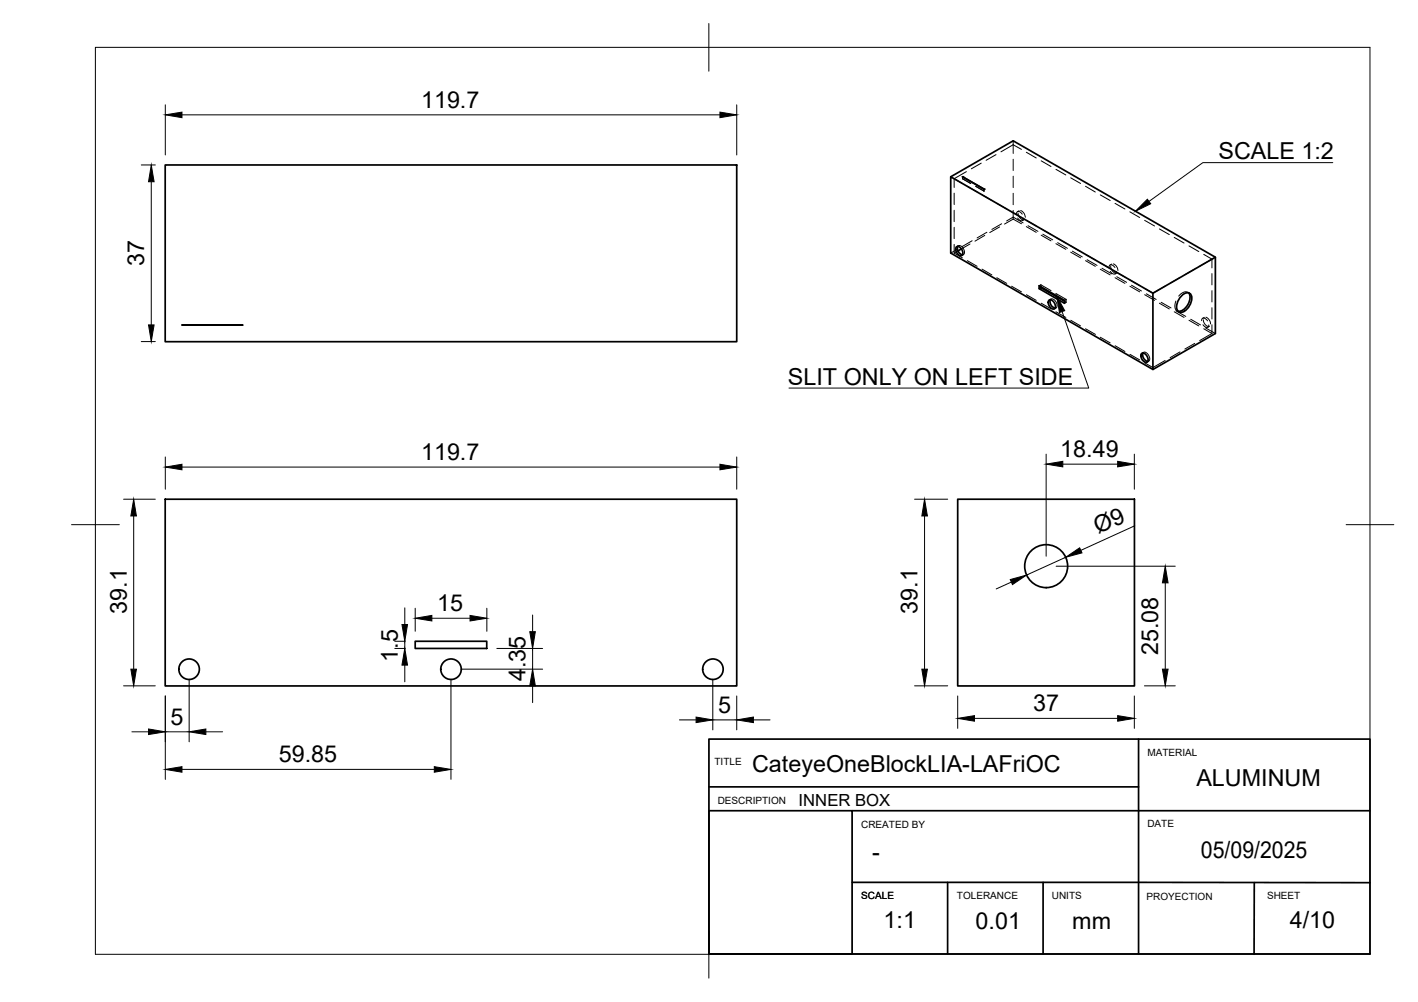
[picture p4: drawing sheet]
<svg xmlns="http://www.w3.org/2000/svg" width="297mm" height="210mm" viewBox="0 0 297 210" stroke-linecap="round" stroke-linejoin="round" font-family="sans-serif">
<!-- layer: Visible -->
<g fill="none" stroke="#000" stroke-width=".36">
<path d="M34.6 34.6h119.7v37h-119.7zM199.2 37l13-7.5 42.4 24.4v16l-13.1 7.5-42.3-24.4v-16l42.3 24.4v16M201.6 37.1l4.5 2.5M200.4 51.7a1.23 1.23 0 0 1 1.1 1.8 1.23 1.23 0 0 1-1.1-1.8zM200.6 51.6a1.42 1.42 0 0 0 1 1.8M201.4 52.1l-.7 .5M254.6 53.9l-13.1 7.5M38.1 68.1h12.7zM218 60.3l-.3 .2v-.6l5.3 3v.6l-5.3-3M218 60.1v.2M218 60.3l5 2.8M219.8 62.9a1.23 1.23 0 0 1 1.1 1.8 1.23 1.23 0 0 1-1.1-1.8z"/>
<path d="M220 62.8a1.42 1.42 0 0 0 1 1.7M239.2 74a1.23 1.23 0 0 1 1.1 1.9 1.23 1.23 0 0 1-1.1-1.9zM239.4 74a1.42 1.42 0 0 0 1 1.7M247.6 61.8a1.13 1.13 0 0 1 1.6-.4 1.13 1.13 0 0 1 .4 1.6 3 3 0 0 1-2.3 2.4 1.41 1.41 0 0 1-.6-2.2zM249 61.3a2.8 2.8 0 0 1-1.2 3.6l-1 .3M34.6 104.6h119.7v39.1h-119.7zM200.6 104.6h37v39.1h-37zM87 134.3h15v1.5h-15z"/>
<circle cx="219.1" cy="118.6" r="4.5"/>
<circle cx="39.6" cy="140.2" r="2.15"/>
<circle cx="94.5" cy="140.2" r="2.15"/>
<circle cx="149.3" cy="140.2" r="2.15"/>
</g>
<!-- layer: Hidden -->
<g fill="none" stroke="#000" stroke-width=".21">
<path d="M199.9 37.4l1.7 1M199.9 37.4v1.9M201.6 37v.4l1.8 1M202.4 36l-2.5 1.4M202.6 39l2.1 1.2M204.4 39l1.7 1M204.4 39l1.7 1v-.4v.4M205.5 34.2l-2 1.2M208.6 32.4l-2 1.2M212.2 29.5v2.6M212.2 33.4v2.3M212.2 36.9v2.4"/>
<path d="M214 31.3l-1.8-1-2.5 1.5M215 31.9l2.1 1.2M218.1 33.7l2.1 1.2M221.2 35.5l2.1 1.2M224.3 37.2l2.1 1.2M227.4 39l2 1.2M199.9 53l1.7 1M199.9 40.5v2.4M199.9 44v2.4M199.9 47.6v2.4M199.9 51.2v1.8M200.5 52.2l-1.3 .8"/>
<path d="M200.6 51.6a.92 .92 0 0 1 1.4 .9 .6 .6 0 0 1-.4 .9M200.7 52.6l-.8 .4M200.7 51.5l-.3 .2M201.8 53.3l-.3 .2M202.6 54.6l2.1 1.2M203.2 51.1l-1.8 1M203.6 50.4l-2 1.2M205.7 40.8l2.1 1.2M205.7 56.4l2.1 1.2M206.3 49.3l-2.1 1.2M206.7 48.7l-2 1.1M208.8 42.6l2.1 1.2"/>
<path d="M208.8 58.2l2.1 1.2M209.4 47.5l-2.1 1.2M209.8 46.9l-2 1.2M210.9 46.3l1.3-.8 2.1 1.2M211.9 44.4l2.1 1.2M211.9 60l2.1 1.1M212.2 45.9l-1.8 1M212.2 40.5v2.4M212.2 44.1v1.8M212.2 45.9l1.8 1M212.9 44.8a.53 .53 0 0 1 .4-.5 .53 .53 0 0 1 .6 .3l.2 .3M213.2 45.7a.63 .63 0 0 0 .6 .5 .63 .63 0 0 0 .6-.4v-.1"/>
<path d="M213.3 44.6v.1a1.57 1.57 0 0 0 .9 1.3M213.5 44.1l-.4 .2M213.8 44.1a1.58 1.58 0 0 1 1 1.4M214.5 46l-.3 .2M215 47.5l2.1 1.2M215 46.2l2.1 1.1M215.3 47.3l2.1 1.2M218 59.7l-.3 .2M218 59.7l2.2 1.2M218 59.7v.4M218.1 47.9l2.1 1.2M218.1 49.3l2.1 1.2"/>
<path d="M218.4 49.1l2.1 1.1M221.2 49.7l2.1 1.2M221.2 51l2.1 1.2M221.6 50.8l2 1.2M224.3 52.8l2.1 1.2M224.3 51.5l2.1 1.2M224.6 52.6l2.1 1.2M227.4 53.3l2.1 1.2M227.4 54.6l2 1.2M227.7 54.4l2.1 1.2M230.5 55.1l2.1 1.2M230.5 40.8l2.1 1.2"/>
<path d="M230.5 56.4l2.1 1.2M230.8 56.2l2.1 1.2M232.3 56a.53 .53 0 0 1 .4-.6 .53 .53 0 0 1 .6 .4l.3 .2M232.6 56.8a.64 .64 0 0 0 .6 .6 .64 .64 0 0 0 .6-.4v-.1M232.7 55.8a1.56 1.56 0 0 0 .9 1.4M232.9 55.3l-.4 .2M233.2 55.3a1.58 1.58 0 0 1 1 1.4M233.6 42.6l2 1.2M233.6 58.2l2 1.2M233.6 56.9l2 1.2M233.9 58l2.1 1.2M234 57.2l-.4 .2"/>
<path d="M236.7 58.6l2.1 1.2M236.7 44.4l2 1.2M236.7 60l2 1.1M237 59.7l2.1 1.3M239.8 46.2l2.1 1.1M242.9 48l2 1.1M244.1 59.9l-2.6 1.5-1.7-1M246 49.7l2 1.2M247.2 58.1l-2.1 1.2M249.1 51.5l2 1.2M250.3 56.4l-2.1 1.1M252.2 53.3l1.7 1"/>
<path d="M253.9 54.3v1.8M253.9 57.3v2.4M253.9 54.3l-2.6 1.5M215 61.7l2.1 1.2M218.1 63.5l2.1 1.2M220 62.8a.92 .92 0 0 1 1.4 .8 .58 .58 0 0 1-.4 1M220.2 62.6l-.4 .2M221.2 61.5l2.1 1.2M221.2 65.3l2.1 1.2M221.2 64.5l-.3 .2M223 63.1l.3 .2M223.3 62.7l-.3 .2"/>
<path d="M223.3 63.3l-.3 .2M223.3 62.7v.6M224.3 67.1l2.1 1.2M227.4 68.9l2.1 1.2M230.5 70.6l2.1 1.2M233.6 72.4l2 1.2M236.7 74.2l2.1 1.2M239.4 74a.94 .94 0 0 1 1.4 .8 .6 .6 0 0 1-.4 .9M239.5 73.8l-.3 .2M239.8 61.7l2.1 1.2M240.1 61.5l2.1 1.2M240.6 75.7l-.3 .2"/>
<path d="M242.9 63.5l2 1.2M243.2 63.3l2.1 1.2M244.1 75.5l-2.6 1.5-1.7-1M246 65.3l2 1.2M246.3 63.1a1.51 1.51 0 0 0 .5 2.1M246.3 65.1l2.1 1.2M246.6 65.1l.3 .2M247.2 73.7l-2.1 1.2M248.8 61.2l.4 .2M249 61.4a1.51 1.51 0 0 0-2.1 .6M249.1 67.1l2 1.2M249.4 66.9l2.1 1.2"/>
<path d="M250.3 71.9l-2.1 1.2M251.7 67.2a.52 .52 0 0 1 .4-.6 .52 .52 0 0 1 .6 .3l.2 .3M252 68a.68 .68 0 0 0 .5 .5 .68 .68 0 0 0 .7-.2v-.2M252.1 67a1.56 1.56 0 0 0 .9 1.4M252.2 68.9l1.7 1M252.3 66.5l-.4 .2M252.5 68.7l2.1 1.2M252.6 66.5a1.51 1.51 0 0 1 1 1.4M253.4 68.3l-.4 .3M253.9 60.9v2.4M253.9 64.5v2.3M253.9 68v1.9"/>
<path d="M253.9 69.9l-2.6 1.4"/>
</g>
<!-- layer: Visible -->
<g fill="#000">
<circle cx="201.6" cy="37" r=".18"/>
<circle cx="206.1" cy="39.6" r=".18"/>
</g>
<!-- layer: BORDER -->
<path d="M20 9.9h267v190h-267zM148.5 4.9v10M15 109.9h10M282 109.9h10M148.5 194.9v10" fill="none" stroke="#000" stroke-width=".21"/>
<!-- layer: TITLEBLOCK -->
<path d="M148.5 154.8h138.5v45h-138.5zM238.5 154.8v45M148.5 169.8h30v30h-30zM148.5 164.8h90M178.5 169.8h108.5M178.5 184.8l108.5 .1M198.5 184.8v15M218.5 184.8v15M262.7 184.9v15" fill="none" stroke="#000" stroke-width=".36"/>
<!-- layer: FD_Dimensions -->
<g fill="none" stroke="#000" stroke-width=".21">
<path d="M29.6 34.6h2.9M31.7 38.1v30M34.6 22v10.5M38.1 24.1h112.7M154.3 22v10.5M29.6 71.6h2.9M34.6 95.7v6.8M38.1 97.8h112.7M154.3 95.7v6.8M219.1 95.1v21.4M222.6 97.2h11.5M237.6 95.1v7.4"/>
<path d="M25.9 104.6h6.6M28 108.1v32.1M191.6 104.6h6.9M193.7 108.1v32.1M221.2 118.6h25M223.2 116.7l-8.2 3.8M237.7 110.1l-11.3 5.2M82.7 135.8h2.2M82.7 134.3h2.2M84.8 127.3v3.5M84.8 134.3v1.5M84.8 139.3v3.5"/>
<path d="M87 127.4v4.8M90.5 129.5h8M102 127.4v4.8M104.1 135.8h9.6M111.6 128.8v3.5M111.6 135.8v4.4M211.9 121.9l-3.2 1.5M244.1 122.1v18.1M25.9 143.7h6.6M27.6 153.3h3.5M34.6 145.8v17.5M34.6 153.3h5"/>
<path d="M39.6 142.3v13.1M43.1 153.3h3.5M94.5 142.3v21M96.6 140.2h17.1M111.6 143.7v3.5M142.3 150.8h3.5M149.3 142.3v10.6M149.3 150.8h5M154.3 145.8v7.1M157.8 150.8h3.5M191.6 143.7h6.9M200.6 145.8v6.8"/>
<path d="M204.1 150.5h30M237.6 145.8v6.8M239.7 143.7h6.5M38.1 161.2h52.9"/>
</g>
<g fill="#000" stroke="#000" stroke-width=".21">
<path d="M31.7 34.6l.6 3.5h-1.2zM34.6 24.1l3.5-.6v1.2zM150.8 23.5l3.5 .6-3.5 .6zM31.1 68.1h1.2l-.6 3.5zM34.6 97.8l3.5-.5v1.1zM150.8 97.3l3.5 .5-3.5 .6zM219.1 97.2l3.5-.6v1.2zM234.1 96.6l3.5 .6-3.5 .6zM28 104.6l.6 3.5h-1.2zM193.7 104.6l.6 3.5h-1.2zM223.2 116.7l3-1.9 .5 1zM84.2 130.8h1.2l-.6 3.5z"/>
<path d="M84.8 135.8l.6 3.5h-1.2zM87 129.5l3.5-.6v1.2zM98.5 128.9l3.5 .6-3.5 .6zM111 132.3h1.1l-.5 3.5zM211.6 121.4l3.4-.9-2.9 2zM244.1 118.6l.6 3.5h-1.2zM27.4 140.2h1.2l-.6 3.5zM31.1 152.7l3.5 .6-3.5 .6zM39.6 153.3l3.5-.6v1.2zM111.6 140.2l.5 3.5h-1.1zM145.8 150.2l3.5 .6-3.5 .6zM154.3 150.8l3.5-.6v1.2z"/>
<path d="M193.1 140.2h1.2l-.6 3.5zM200.6 150.5l3.5-.6v1.2zM234.1 149.9l3.5 .6-3.5 .6zM243.5 140.2h1.2l-.6 3.5zM34.6 161.2l3.5-.6v1.2zM91 160.6l3.5 .6-3.5 .6z"/>
</g>
<!-- layer: Leaders -->
<path d="M240.3 41.7l.7 1-3.2 1.6zM221.3 62l1.7 3.1-1.1 .4z" fill="#000" stroke="#000" stroke-width=".21"/>
<path d="M279.2 34.1h-27.2l-11.3 8.1M222.5 65.3l5.6 16h-62.8" fill="none" stroke="#000" stroke-width=".21"/>
<g font-size="4.9">
<text x="88.2" y="22.6">119.7</text>
<text x="255.2" y="33.4">SCALE 1:2</text>
<text x="30.2" y="55.8" transform="rotate(-90 30.2 55.8)">37</text>
<text x="165.1" y="80.6">SLIT ONLY ON LEFT SIDE</text>
<text x="222.1" y="95.8">18.49</text>
<text x="88.2" y="96.4">119.7</text>
<text x="230.1" y="111.9" transform="rotate(-24 230.1 111.9)">Ø9</text>
<text x="26.5" y="128.5" transform="rotate(-90 26.5 128.5)">39.1</text>
<text x="91.6" y="128.1">15</text>
<text x="192.2" y="128.5" transform="rotate(-90 192.2 128.5)">39.1</text>
<text x="242.6" y="137.2" transform="rotate(-90 242.6 137.2)">25.08</text>
<text x="83.3" y="138.7" transform="rotate(-90 83.3 138.7)">1.5</text>
<text x="110.1" y="142.7" transform="rotate(-90 110.1 142.7)">4.35</text>
<text x="150.5" y="149.3">5</text>
<text x="216.4" y="149">37</text>
<text x="35.8" y="151.8">5</text>
<text x="58.4" y="159.7">59.85</text>
<text x="157.5" y="161.7">CateyeOneBlockLIA-LAFriOC</text>
<text x="250.6" y="164.8">ALUMINUM</text>
<text x="251.6" y="179.7">05/09/2025</text>
<text x="182.7" y="180.1">-</text>
<text x="185.1" y="194.4">1:1</text>
<text x="204.4" y="194.5">0.01</text>
<text x="224.6" y="194.6">mm</text>
<text x="270.2" y="194.5">4/10</text>
</g>
<text font-size="3.5" x="167.3" y="168.8">INNER BOX</text>
<g font-size="2.1">
<text x="149.7" y="160.2">TITLE</text>
<text x="240.3" y="158.3">MATERIAL</text>
<text x="150.3" y="168.4">DESCRIPTION</text>
<text x="180.4" y="173.4">CREATED BY</text>
<text x="240.3" y="173.3">DATE</text>
<text x="180.4" y="188.4">SCALE</text>
<text x="200.4" y="188.4">TOLERANCE</text>
<text x="220.3" y="188.4">UNITS</text>
<text x="240.2" y="188.5">PROYECTION</text>
<text x="265.4" y="188.4">SHEET</text>
</g>
</svg>
